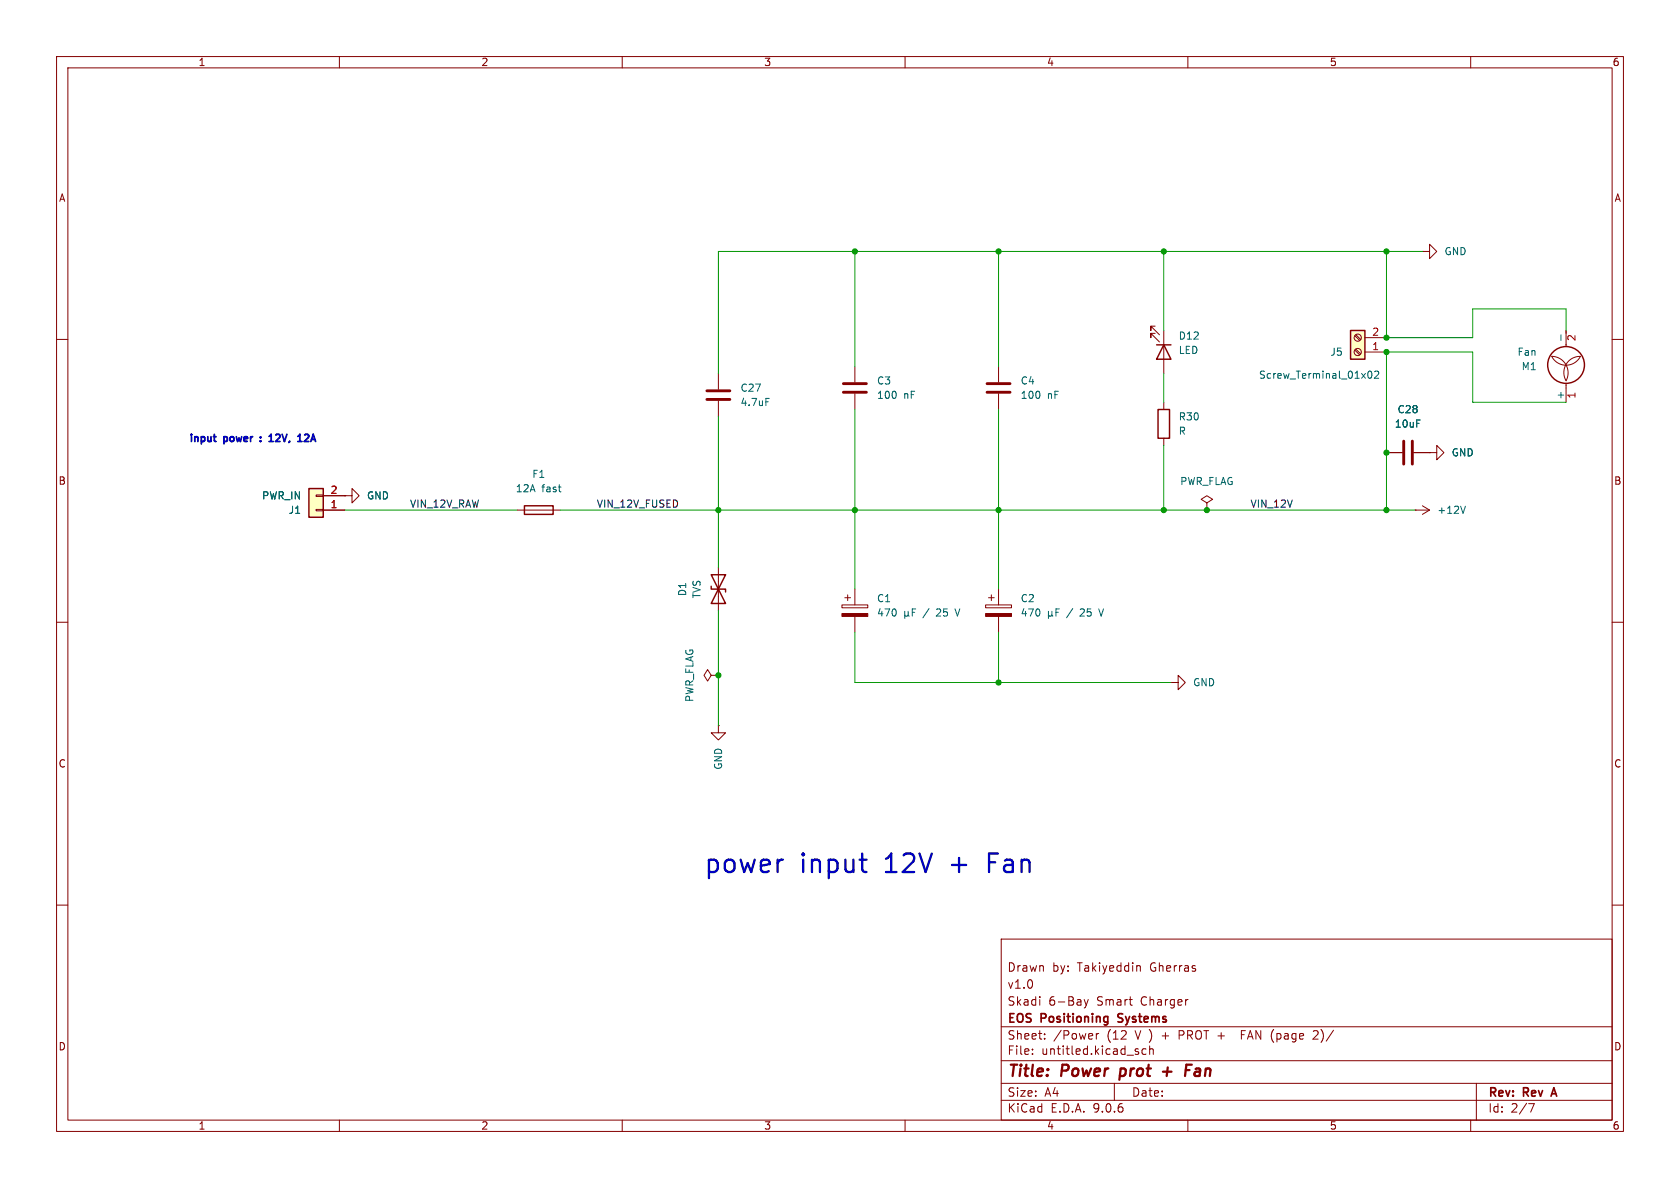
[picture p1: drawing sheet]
<svg xmlns="http://www.w3.org/2000/svg" width="297mm" height="210mm" viewBox="0 0 297 210" stroke-linecap="round" stroke-linejoin="round" font-family="sans-serif">
<g fill="none" stroke="#840000" stroke-width=".18">
<path d="M10 10h277v190h-277zM12 12h273v186h-273zM60 10v2M110 10v2M160 10v2M210 10v2M260 10v2M10 60h2M285 60h2M10 110h2M285 110h2M10 160h2"/>
<path d="M177 166h108v32h-108zM183.8 176.2v.1M191.7 176.7l.3 1M192 177.7l-.1 .4-.2 .1M192.4 176.7l-.4 1M201.2 170.7h.2l.2 .2v.8M285 160h2M60 198v2M110 198v2M160 198v2M177 194.5h108M177 191.5h108"/>
<path d="M177 187.5h108M177 181.5h108M182.5 186.3v.1M182.5 185.5v.1M184.7 183.6v.1M184.7 182.8v.1M193.8 182.7v1M194.2 182.7l-.2 .1-.2 .2M197 191.5v3M201.2 186v.3M202.6 185.5l-.4-.1-.3 .3v.4l.1 .2h.6M203.2 185.5l.3-.1 .3 .1 .1 .9"/>
<path d="M203.2 184.9v1.5M210 198v2M219.5 182.9h.5M220.2 182.2h-.7v1.5M232.9 182.3l-.5-.1-.2 .1M233 182.8l-.9 .9h.9M260 198v2M261 191.5v6.5M270.2 195.1h1l-.6 1.5"/>
</g>
<path d="M197.7 179.3v.5M197.6 180.6l.2 .1M274.3 193.4h.8M274.7 192.3l-.5 1.5" fill="none" stroke="#840000" stroke-width=".3"/>
<path d="M198.1 188.9l-.2 2M205.6 189.4h1.5M206.4 188.7l-.1 1.5M209.6 189.2h.7M210.7 188.2h-1l-.2 2M211.3 189.5l-.1 .2v.4" fill="none" stroke="#840000" stroke-width=".4"/>
<path d="M54.6 86.4h2.5v5h-2.5z" fill="#ffffc2"/>
<path d="M54.6 86.4h2.5v5h-2.5zM92.7 89.4h5.1v1.5h-5.1z" fill="none" stroke="#840000" stroke-width=".25"/>
<path d="M55.9 90h1.2v.3h-1.2zM55.9 87.5h1.2v.3h-1.2zM57.1 90.2h3.9M57.1 87.6h3.9M91.4 90.2h7.7" fill="none" stroke="#840000" stroke-width=".18"/>
<path d="M238.8 58.4h2.5v5.1h-2.5z" fill="#ffffc2"/>
<g fill="none" stroke="#840000" stroke-width=".25">
<path d="M238.8 58.4h2.5v5.1h-2.5zM204.5 61h2.5M204.7 72.4h2.1v5.1h-2.1zM205.7 61l1.3 2.5h-2.5zM125.7 101.6l2.6 5.1h-2.6l2.6-5.1zM125.7 103.6v.5h2.6v.5"/>
<circle cx="276.9" cy="64.5" r="3.3"/>
</g>
<g fill="none" stroke="#840000" stroke-width=".18">
<path d="M204.2 57.7h-.7v.7v-.7l1.5 1.5M204.2 58.9h-.7v.8v-.8l1.5 1.6M205.7 58.4v7.6M239.5 59.4l.9 .8M239.7 59.2l.9 .8M241.3 59.7h3.8M251.5 44.5h1.2v-1.3l1.3 1.3-1.3 1.2v-1.2M251.5 44.5h.1M276.9 58.4v2.9M127 66v2.8M127 70.9v2.8M151.1 64.8v2.8"/>
<path d="M151.1 69.6v2.8M176.5 64.8v2.8M176.5 69.6v2.8M205.7 71.1v1.3M205.7 77.5v1.2M239.5 61.9l.9 .8M239.7 61.7l.9 .9M241.3 62.2h3.8M274.3 63a2.92 2.92 0 0 1 2.6 4.3 2.86 2.86 0 0 1 2.5-4.3 2.84 2.84 0 0 1-2.5 1.6 2.84 2.84 0 0 1-2.6-1.6zM276.9 67.8v3.3M57.1 90.2h3.9M57.1 87.6h3.9"/>
<path d="M61 87.6h1.2v-1.2l1.3 1.2-1.3 1.3v-1.3M61 87.6h.1M213.4 88.9l1-.6-1-.7-1.1 .7 1.1 .6v1.3M213.4 90.2h.1M245.1 80h2.8M249.9 80h2.8M250.2 90.2h.1M250.2 90.2h2.5M251.5 89.4l1.2 .8M252.7 80h1.3v-1.3l1.3 1.3-1.3 1.3v-1.3M252.7 80h.1M252.7 90.2l-1.2 .7"/>
<path d="M125.7 119.4l-.6-1-.6 1 .6 1 .6-1h1.3M127 119.4h.1M127 100.3v7.7M148.8 106.9h4.6v.5h-4.6zM149.4 105.7h1M149.9 105.2v1M151.1 104.1v2.8M151.1 109v2.8M174.2 106.9h4.6v.5h-4.6zM174.8 105.7h1M175.3 105.2v1M176.5 104.1v2.8"/>
<path d="M176.5 109v2.8M127 128.3v1.2h1.3l-1.3 1.3-1.3-1.3h1.3M127 128.3h.1M207 120.7h1.3v-1.3l1.2 1.3-1.2 1.2v-1.2M207 120.7h.1"/>
<circle cx="240" cy="59.7" r=".63"/>
<circle cx="240" cy="62.2" r=".63"/>
</g>
<g fill="none" stroke="#006464" stroke-width=".18">
<path d="M276 59.2v1M135.4 70.4h.6M241.9 65.7l.2-.1a.68 .68 0 0 1 .4 .6 .68 .68 0 0 1-.4 .7l-.2-.1-.1-.4zM243 65.7l.5-.1 .2 .4-.7 .9h.7M259.1 89.5l-.5 1.2M159.9 108.1v1.2M159.9 108.7l.2 .2h.3l.2-.2M160.6 108.7l.1 .2M160.6 108.1v.6M161.3 108.2h.4M161.9 107.6h-.6v1.3M165.6 107.8l.5-.2 .2 .4-.8 .9h.8"/>
<path d="M167.4 107.6h-.6v.6l.2-.1 .4 .1 .1 .2-.1 .4-.1 .1-.5-.1M168.8 107.6l.5 1.3M185.3 108.7l.2 .2h.3l.2-.2M185.3 108.1v1.2M186 108.7l.1 .2M186 108.1v.6M186.7 108.2h.4M187.3 107.6h-.6v1.3M191 107.8l.5-.2 .2 .4-.8 .9h.8M192.8 107.6h-.6v.6l.2-.1 .4 .1 .1 .2-.1 .4-.1 .1-.5-.1M194.2 107.6l.5 1.3"/>
</g>
<path d="M125 69.1h4M125 70.6h4M149.1 67.8h4.1M149.1 69.3h4.1M174.5 67.8h4.1M174.5 69.3h4.1M248.2 78v4M249.7 78v4" fill="none" stroke="#840000" stroke-width=".51"/>
<g fill="#840000" stroke="#840000" stroke-width=".18">
<path d="M148.8 108.5h4.6v.5h-4.6z"/>
<path d="M174.2 108.5h4.6v.5h-4.6z"/>
</g>
<g fill="none" stroke="#009600" stroke-width=".18">
<path d="M151.1 44.5v20.3M176.5 44.5v20.3M205.7 44.5v13.9M245.1 44.5v15.2h15.2v-5.1h16.6v3.8M251.5 44.5h-124.5v21.5M127 73.7v26.6M151.1 72.4v31.7M176.5 72.4v31.7M205.7 66v5.1M205.7 78.7v11.5M276.9 71.1h-16.6v-8.9h-15.2v28M61 90.2h30.4"/>
<path d="M99.1 90.2h151.1M127 108v20.3M151.1 111.8v8.9h55.9M176.5 111.8v8.9"/>
</g>
<path d="M37.7 77.2h.5M37.9 76.8v1.1l.3 .1M46.1 77.9v.1M46.1 77.3v.1M47.6 78h.7M47.6 77.1l.3-.3v1.2M52.7 78h.7M54.5 76.8h-.5l-.1 .1M54.5 77.3l-.7 .7h.8" fill="none" stroke="#0000c2" stroke-width=".32"/>
<path d="M138.1 152h.3M152 152h1.2M152.6 154l.6 .1M174.8 152.4h1.1M176.4 150.9h-1.6v3.2" fill="none" stroke="#0000c2" stroke-width=".41"/>
<g fill="#009600" stroke="#009600" stroke-width=".18">
<circle cx="176.5" cy="120.7" r=".46"/>
<circle cx="127" cy="119.4" r=".46"/>
<circle cx="151.1" cy="90.2" r=".46"/>
<circle cx="127" cy="90.2" r=".46"/>
<circle cx="151.1" cy="44.5" r=".46"/>
<circle cx="245.1" cy="80" r=".46"/>
<circle cx="245.1" cy="59.7" r=".46"/>
<circle cx="245.1" cy="62.2" r=".46"/>
<circle cx="245.1" cy="90.2" r=".46"/>
<circle cx="245.1" cy="44.5" r=".46"/>
<circle cx="176.5" cy="44.5" r=".46"/>
<circle cx="205.7" cy="44.5" r=".46"/>
<circle cx="176.5" cy="90.2" r=".46"/>
<circle cx="205.7" cy="90.2" r=".46"/>
<circle cx="213.4" cy="90.2" r=".46"/>
</g>
<g font-size="4.6" fill="#0000c2">
<text x="124.3" y="154.9">power</text>
<text x="141.5" y="154.9">input</text>
<text x="156.9" y="154.9">12V</text>
<text x="169" y="154.9">+</text>
<text x="176.1" y="154.9">Fan</text>
</g>
<g font-size="2.8" fill="#840000">
<text x="178" y="190.9">Title:</text>
<text x="187.7" y="190.9">Power</text>
<text x="198.8" y="190.9">prot</text>
<text x="212" y="190.9">Fan</text>
</g>
<g font-size="2.1" fill="#840000">
<text x="178" y="172">Drawn</text>
<text x="186" y="172">by:</text>
<text x="190.5" y="172">Takiyeddin</text>
<text x="203.5" y="172">Gherras</text>
<text x="178" y="178">Skadi</text>
<text x="178" y="175">v1.0</text>
<text x="185.4" y="178">6-Bay</text>
<text x="194" y="178">Smart</text>
<text x="201.8" y="178">Charger</text>
<text x="178" y="184">Sheet:</text>
<text x="178" y="181.2">EOS</text>
<text x="184.1" y="181.2">Positioning</text>
<text x="186.2" y="184">/Power</text>
<text x="195.7" y="184">(12</text>
<text x="198.3" y="181.2">Systems</text>
<text x="200.9" y="184">V )</text>
<text x="205.8" y="184">+</text>
<text x="208.9" y="184">PROT +</text>
<text x="220.4" y="184">FAN (page</text>
<text x="233.5" y="184">2)/</text>
<text x="178" y="186.7">File:</text>
<text x="184.1" y="186.7">untitled.kicad_sch</text>
<text x="178" y="196.9">KiCad</text>
<text x="178" y="194.1">Size:</text>
<text x="184.7" y="194.1">A4</text>
<text x="185.7" y="196.9">E.D.A.</text>
<text x="193.3" y="196.9">9.0.6</text>
<text x="200" y="194.1">Date:</text>
<text x="263" y="194.3">Rev:</text>
<text x="263" y="196.9">Id:</text>
<text x="267.1" y="196.9">2/7</text>
<text x="269.4" y="194.3">Rev</text>
<text x="275.1" y="194.3">A</text>
</g>
<g font-size="1.8" fill="#840000">
<text x="35" y="11.9">1</text>
<text x="85" y="11.9">2</text>
<text x="135" y="11.9">3</text>
<text x="185" y="11.9">4</text>
<text x="235" y="11.9">5</text>
<text x="285" y="11.9">6</text>
<text x="10.3" y="35.9">A</text>
<text x="285.3" y="35.9">A</text>
<text x="10.3" y="85.9">B</text>
<text x="285.3" y="85.9">B</text>
<text x="10.3" y="135.9">C</text>
<text x="285.3" y="135.9">C</text>
<text x="10.3" y="185.9">D</text>
<text x="285.3" y="185.9">D</text>
<text x="35" y="199.9">1</text>
<text x="85" y="199.9">2</text>
<text x="135" y="199.9">3</text>
<text x="185" y="199.9">4</text>
<text x="235" y="199.9">5</text>
<text x="285" y="199.9">6</text>
</g>
<g font-size="1.8" fill="#006464">
<text x="255.3" y="45.3">GND</text>
<text x="208.3" y="62.8">LED</text>
<text x="208.3" y="60.2">D12</text>
<text x="235.1" y="63.1">J5</text>
<text x="268.2" y="63.1">Fan</text>
<text x="268.9" y="65.6">M1</text>
<text x="130.8" y="69.4">C27</text>
<text x="130.8" y="72">4.7uF</text>
<text x="154.9" y="68.2">C3</text>
<text x="154.9" y="70.7">100</text>
<text x="159.7" y="70.7">nF</text>
<text x="180.3" y="68.2">C4</text>
<text x="180.3" y="70.7">100</text>
<text x="185.1" y="70.7">nF</text>
<text x="222.5" y="67.2">Screw_Terminal_01x02</text>
<text x="276.6" y="70.7" transform="rotate(-90 276.6 70.7)">+</text>
<text x="208.3" y="74.5">R30</text>
<text x="208.3" y="77.1">R</text>
<text x="246.5" y="75.8">10uF</text>
<text x="247" y="73.3">C28</text>
<text x="256.5" y="80.9">GND</text>
<text x="46.2" y="88.5">PWR_IN</text>
<text x="64.8" y="88.5">GND</text>
<text x="91.1" y="87.2">12A</text>
<text x="94" y="84.7">F1</text>
<text x="95.8" y="87.2">fast</text>
<text x="208.5" y="86">PWR_FLAG</text>
<text x="50.9" y="91">J1</text>
<text x="254" y="91">+12V</text>
<text x="121.5" y="105.5" transform="rotate(-90 121.5 105.5)">D1</text>
<text x="124.1" y="105.9" transform="rotate(-90 124.1 105.9)">TVS</text>
<text x="154.9" y="106.7">C1</text>
<text x="180.3" y="106.7">C2</text>
<text x="154.9" y="109.2">470</text>
<text x="163.3" y="109.2">/</text>
<text x="169.4" y="109.2">V</text>
<text x="180.3" y="109.2">470</text>
<text x="188.7" y="109.2">/</text>
<text x="194.8" y="109.2">V</text>
<text x="122.8" y="124.2" transform="rotate(-90 122.8 124.2)">PWR_FLAG</text>
<text x="210.8" y="121.5">GND</text>
<text x="127.9" y="136.2" transform="rotate(-90 127.9 136.2)">GND</text>
</g>
<g font-size="1.8" fill="#a90000">
<text x="242.5" y="59.4">2</text>
<text x="242.5" y="62">1</text>
<text x="278.8" y="60.4" transform="rotate(-90 278.8 60.4)">2</text>
<text x="278.8" y="70.6" transform="rotate(-90 278.8 70.6)">1</text>
<text x="58.3" y="89.9">1</text>
<text x="58.3" y="87.4">2</text>
</g>
<g font-size="1.8" fill="#0000c2">
<text x="33.2" y="78.6">input</text>
<text x="39.6" y="78.6">power</text>
<text x="49.1" y="78.6">12V,</text>
<text x="54.9" y="78.6">12A</text>
</g>
<g font-size="1.8" fill="#0f0f0f">
<text x="72.4" y="89.8">VIN_12V_RAW</text>
<text x="105.4" y="89.8">VIN_12V_FUSED</text>
<text x="221" y="89.8">VIN_12V</text>
</g>
</svg>
